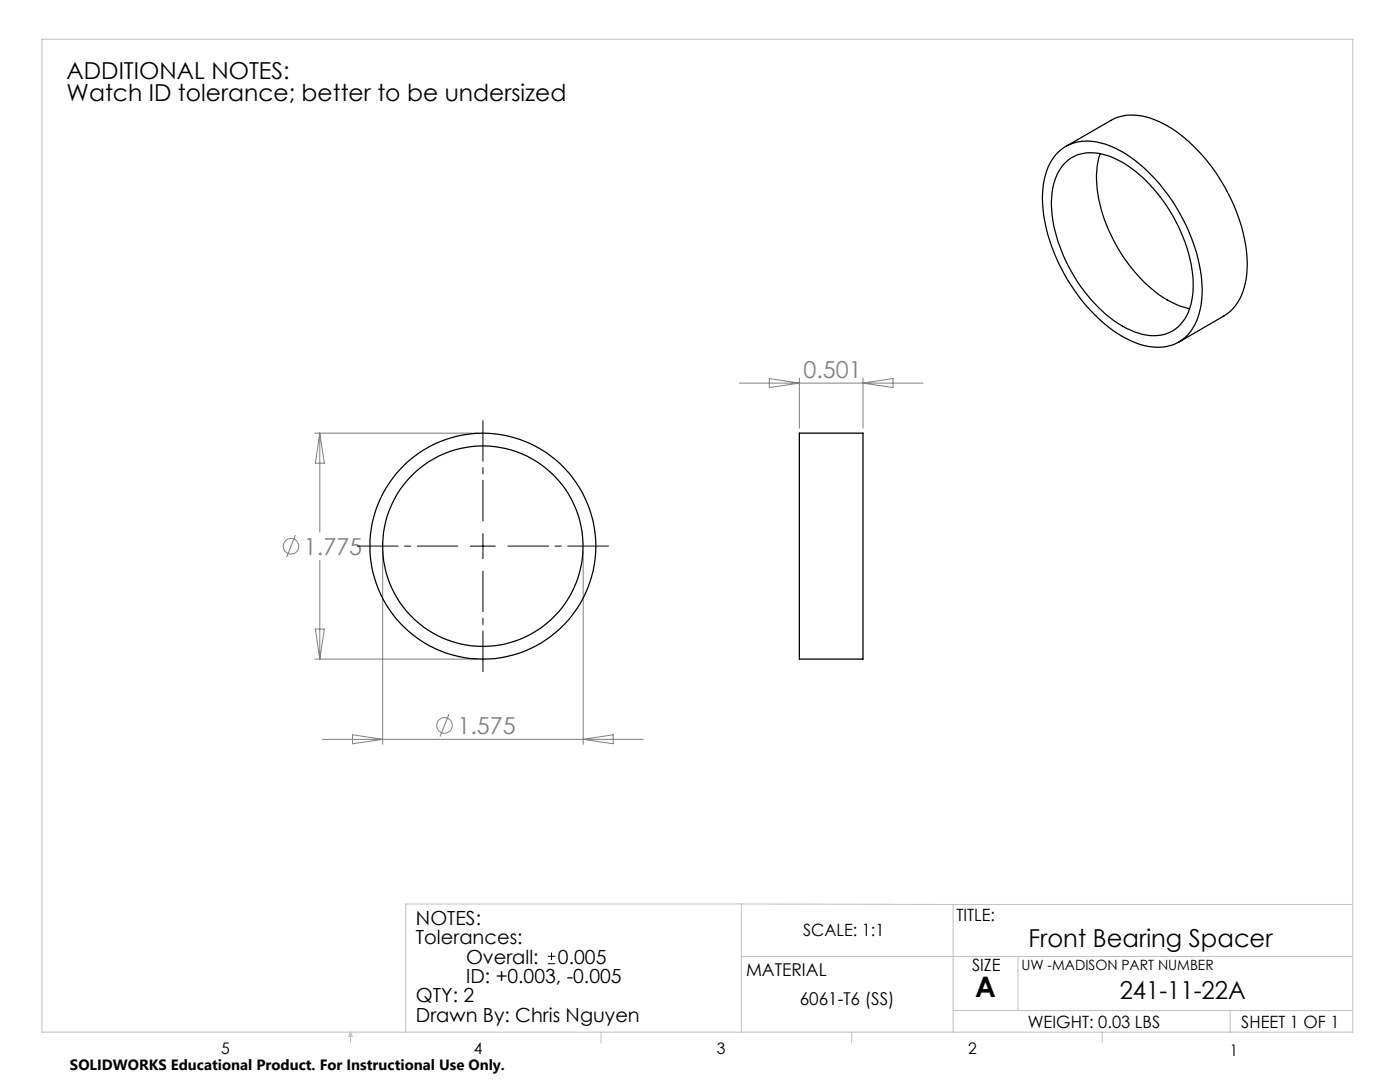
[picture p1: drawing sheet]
<svg xmlns="http://www.w3.org/2000/svg" width="279mm" height="216mm" viewBox="0 0 279 216" stroke-linecap="round" stroke-linejoin="round" font-family="sans-serif">
<g fill="none" stroke="#c0c0c0" stroke-width=".2">
<path d="M8.4 7.8h261.6v198.2h-261.6zM148 180.4v25.6M148 180.4h-67v25.6M148 190.9h122M148 180.4l42.2 .1M190.2 180.5v25.5M190.2 180.5h79.8M203.2 190.9v10.7M70 206v2.1M70 206l.3 .8h-.7zM119.9 206v2.1M170 206v2.1"/>
<path d="M190.2 201.6h79.8M220 206v2.1M245.5 201.6v4.4"/>
</g>
<g fill="none" stroke="#808080" stroke-width=".2">
<path d="M147.5 76.4h36.7M153.5 75.5l6 .9-6 .9zM159.5 75.4v10M172.2 75.4v10M172.2 76.4l6-.9v1.8zM62.8 86.4h32.6M63.8 86.4v19.8M63.8 86.4l.9 6h-1.8zM58.9 106.8l-1.7 4.4M63.8 111.8v19.7M76.4 110v38.5M116.4 110v38.5"/>
<path d="M62.8 131.5h32.6M62.9 125.5h1.8l-.9 6zM64.3 147.5h64.1M70.3 146.6l6.1 .9-6.1 .9zM89.6 142.5l-1.8 4.5M116.4 147.5l6-.9v1.8z"/>
<circle cx="58.1" cy="109" r="1.55"/>
<circle cx="88.7" cy="144.7" r="1.55"/>
</g>
<path d="M91.4 109h-20.1M96.4 104v-20.1M96.4 114v20M101.4 109h20" fill="none" stroke="#000" stroke-width=".2" stroke-dasharray="15.2 1.3 1.3 1.3" stroke-dashoffset="7.1"/>
<path d="M93.9 109h4.9M96.4 106.5v5M109.3 192.3h1.5M109.3 190.8h1.5M110.1 190.1v1.5" fill="none" stroke="#000" stroke-width=".2"/>
<g fill="none" stroke="#000" stroke-width=".25">
<path d="M211.3 30.3a9 9 0 0 1 9.3-1.5 26.5 26.5 0 0 1 12.3 9.9 34.6 34.6 0 0 1 7 19.2 12.7 12.7 0 0 1-3.2 9.3 9 9 0 0 1-9.3 1.5 27.8 27.8 0 0 1-13.7-11.9 31.5 31.5 0 0 1-5.6-19.2 11.3 11.3 0 0 1 3.2-7.3zM212.3 32.8a7.7 7.7 0 0 1 8.5-1.8 23.5 23.5 0 0 1 11.5 9.3 29.2 29.2 0 0 1 5.8 17.9 9.3 9.3 0 0 1-4.6 8.1 9.2 9.2 0 0 1-7.9-.4 27.7 27.7 0 0 1-12.3-12.7 26.7 26.7 0 0 1-3.3-14.9 10.5 10.5 0 0 1 2.3-5.5zM212.7 29.2l9-5.2a10.1 10.1 0 0 1 9.5 .2 31.3 31.3 0 0 1 13.3 13.3 30.9 30.9 0 0 1 4.3 17.2 10.4 10.4 0 0 1-4.5 8.3l-9 5.3M219.5 30.7a19.9 19.9 0 0 0 .6 12.2 31.5 31.5 0 0 0 12.9 17l2.4 1.1 2 .6M159.5 86.4h12.7v45.1h-12.7z"/>
<circle cx="96.4" cy="109" r="20"/>
<circle cx="96.4" cy="109" r="22.5"/>
</g>
<text font-size="5.6" x="194.6" y="199">A</text>
<g font-size="4.9">
<text x="205.2" y="188.9">Front Bearing Spacer</text>
<text x="223.5" y="199.4">241-11-22A</text>
</g>
<g font-size="4.7">
<text x="13.3" y="15.7">ADDITIONAL NOTES:</text>
<text x="13.3" y="20.2">Watch ID tolerance; better to be undersized</text>
</g>
<g font-size="4.7" fill="#808080">
<text x="160.3" y="75.4">0.501</text>
<text x="60.7" y="110.7">1.775</text>
<text x="91.3" y="146.4">1.575</text>
</g>
<g font-size="3.9">
<text x="83" y="184.5">NOTES:</text>
<text x="83" y="188.4">Tolerances:</text>
<text x="93" y="192.3">Overall:</text>
<text x="93" y="196.1">ID: +0.003, -0.005</text>
<text x="111.4" y="192.3">0.005</text>
<text x="83" y="200">QTY: 2</text>
<text x="83" y="203.9">Drawn By: Chris Nguyen</text>
</g>
<g font-size="3.5">
<text x="148.9" y="194.7">MATERIAL</text>
<text x="159.6" y="200.6">6061-T6 (SS)</text>
</g>
<g font-size="3.4">
<text x="190.9" y="183.8">TITLE:</text>
<text x="160.3" y="186.8">SCALE: 1:1</text>
<text x="194" y="193.8">SIZE</text>
<text x="205.1" y="205.1">WEIGHT: 0.03 LBS</text>
<text x="247.7" y="205.1">SHEET 1 OF 1</text>
</g>
<g font-size="3.2">
<text x="44.2" y="210.4">5</text>
<text x="94.6" y="210.3">4</text>
<text x="143.1" y="210.4">3</text>
<text x="193.2" y="210.3">2</text>
<text x="245.4" y="210.6">1</text>
</g>
<text font-size="3" x="14" y="213.5">SOLIDWORKS Educational Product. For Instructional Use Only.</text>
<text font-size="2.8" x="203.8" y="193.5">UW -MADISON PART NUMBER</text>
</svg>
